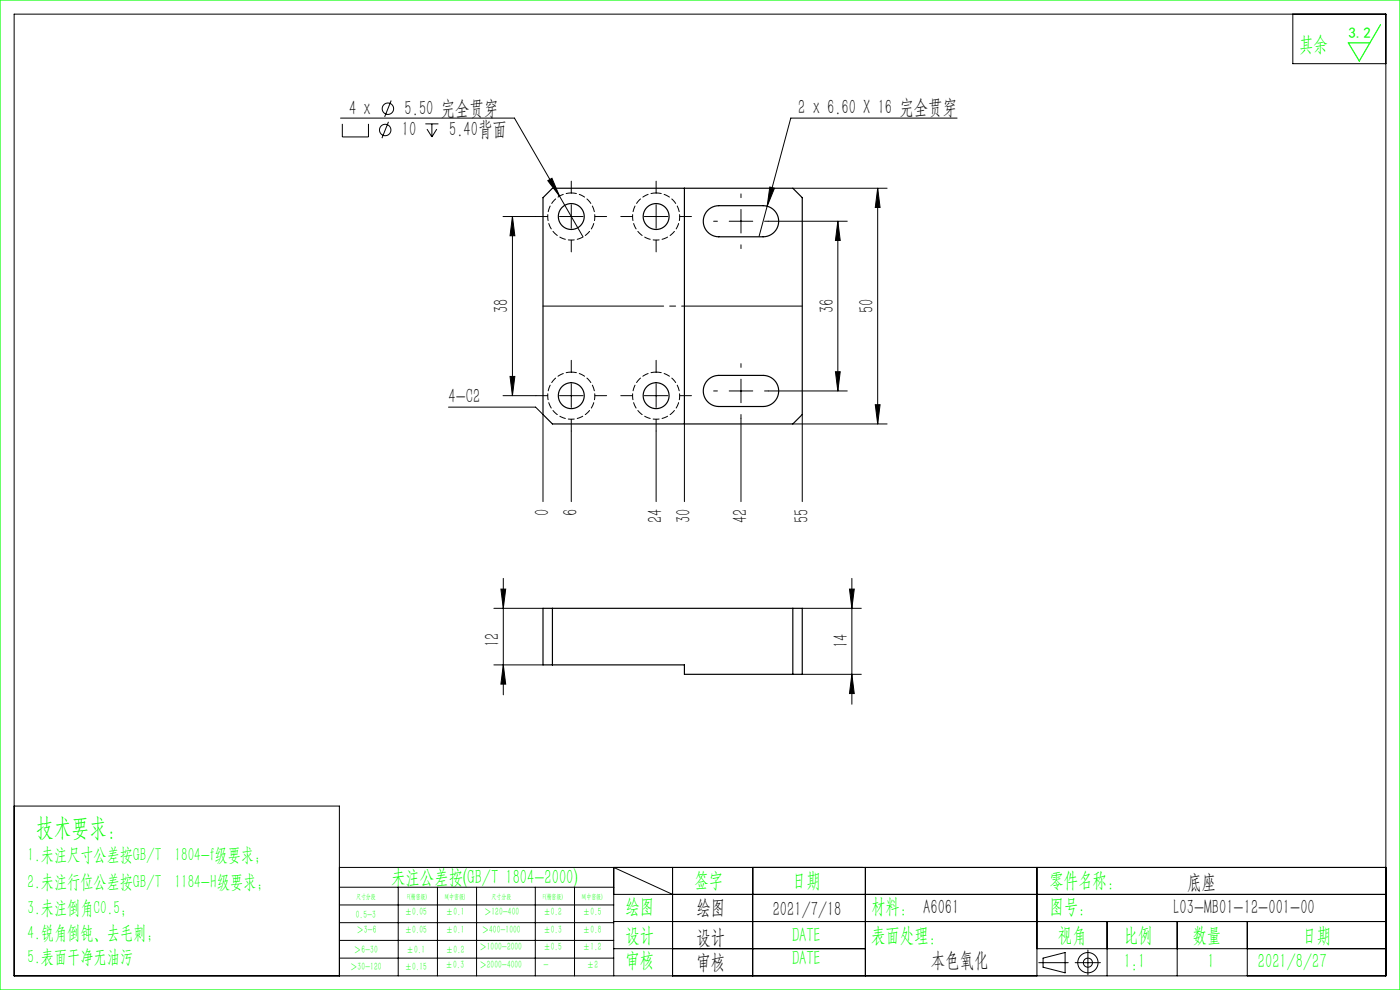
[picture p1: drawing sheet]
<svg xmlns="http://www.w3.org/2000/svg" width="297mm" height="210mm" viewBox="0 0 297 210" stroke-linecap="round" stroke-linejoin="round" font-family="sans-serif">
<g fill="none" stroke="#000" stroke-width=".21">
<path d="M3 3h291v204h-291zM274.3 3v10.5h19.7M72.2 25.1h36.9l14.6 25.2M72.6 26.3v2.7h5.6v-2.7M82.4 25.8l-1.4 3.5M83 21.3l-1.4 3.5M90.2 26.3h2.8M90.6 27.4l1 1.6M91.6 26.3v2.7M92.7 27.4l-1.1 1.6M116.2 38.3l.9-.5 1.6 3.8zM163.3 39.7l1 .2-1.6 3.8z"/>
<path d="M168.2 39.9h20M186.2 39.9v50M186.2 39.9l.5 4.1h-1zM203 25.1h-35.2l-5.1 18.6M106.7 45.9h7M108.7 45.9v38M108.7 45.9l.5 4.1h-1zM118.7 45.9h5M121.2 43.4v5M136.7 45.9h5M139.2 43.4v5M154.7 46.9h5"/>
<path d="M157.2 44.4v5M162.7 43.7l-1.7 6.4M163 46.9h16.7M177.7 46.9v36M177.7 46.9l.5 4.1h-1zM108.2 79.9h1l-.5 4zM177.2 78.9h1l-.5 4zM95.1 86.4h18.5l1.6 1.5v18.5M106.7 83.9h7M118.7 83.9h5M121.2 81.4v5M121.2 91.4v15"/>
<path d="M136.7 83.9h5M139.2 91.4v15M139.2 81.4v5M145.2 89.9v16.5M154.7 82.9h5M157.2 80.4v5M157.2 88.7v17.7M163 82.9h16.7M168.2 89.9h20M170.2 87.9v18.5M185.7 85.9h1l-.5 4zM104.8 129h10.4"/>
<path d="M106.3 125h1l-.5 4zM106.8 122.7v24.7M170.2 129h12.5M180.2 125h1l-.5 4zM180.7 122.7v26.7M104.8 141h10.4M106.8 141l.5 4.1h-1zM170.2 143h12.5M180.7 143l.5 4.1h-1zM3 171h69v36M72 184h222M72 188.2h58.2"/>
<path d="M72 192h58.2M72 195.7h58.2M72 199.5h58.2M84.5 188.2v18.8M92.8 188.2v18.8M101.1 188.2v18.8M113.6 188.2v18.8M121.9 188.2v18.8M130.2 189.7h163.8M130.2 195.5h163.8M142.7 189.7l-12.5-5.7v23M142.7 184v23"/>
<path d="M159.7 184v23M183.6 184v23M220 184v23M234.9 195.5v11.5M249.7 195.5v11.5M264.6 195.5v11.5M72 203.2h58.2M130.2 201.2h53.4M220 201.2h74M220.4 204.2h6.2M221.3 203.2l4.7-1.1v4.3l-4.7-1.2zM228.1 204.2h5.3"/>
<path d="M230.8 201.5v5.3"/>
<circle cx="81.7" cy="27.6" r="1.21"/>
<circle cx="82.3" cy="23.1" r="1.21"/>
<circle cx="230.8" cy="204.2" r="2.15"/>
<circle cx="230.8" cy="204.2" r=".96"/>
</g>
<g fill="none" stroke="#000" stroke-width=".21" stroke-dasharray="30.5 1.3 1.3 1.3">
<path d="M116.2 45.9h-2.5M121.2 40.9v-2.5M121.2 50.9v2.5M126.2 45.9h2.5M134.2 45.9h-2.5M139.2 40.9v-2.5M139.2 50.9v2.5M144.2 45.9h2.5M152.2 46.9h-.8M157.2 51.9v.8M157.2 41.9v-.8M162.2 46.9h.8"/>
<path d="M121.2 78.9v-2.5M139.2 78.9v-2.5M157.2 77.9v-.8M116.2 83.9h-2.5M121.2 88.9v2.5M126.2 83.9h2.5M134.2 83.9h-2.5M139.2 88.9v2.5M144.2 83.9h2.5M152.2 82.9h-.8M157.2 87.9v.8M162.2 82.9h.8"/>
</g>
<path d="M170.2 64.9h-55" fill="none" stroke="#000" stroke-width=".21" stroke-dasharray="30.5 1.3 1.3 1.3" stroke-dashoffset="4.9"/>
<path d="M0 0h297v210h-297zM292.9 5.2l-4.5 7.7-2.4-3.8h4.6" fill="none" stroke="#0f0" stroke-width=".25"/>
<g fill="#000">
<path d="M163.3 39.7l-.6 4 1.6-3.8zM116.2 38.3l2.5 3.3-1.6-3.8z"/>
<path d="M177.7 46.9l.5 4.1h-1zM177.2 78.9h1l-.5 4zM186.2 39.9l.5 4.1h-1zM185.7 85.9h1l-.5 4zM108.7 45.9l.5 4.1h-1zM108.2 79.9h1l-.5 4zM180.2 125h1l-.5 4zM180.7 143l.5 4.1h-1z"/>
<path d="M106.8 141l.5 4.1h-1zM106.3 125h1l-.5 4z"/>
</g>
<g fill="none" stroke="#000" stroke-width=".25">
<path d="M145.2 39.9v50M115.2 41.9l2-2h51l2 2v46l-2 2h-51l-2-2zM150.1 44.7l1.1-.8 .8-.2 9.9-.1a3.3 3.3 0 0 1 3.3 3.3 3.3 3.3 0 0 1-3.3 3.3h-9.4a3.3 3.3 0 0 1-3-2 3.3 3.3 0 0 1 .6-3.5zM150.1 80.7l.7-.6 1.2-.4 9.9-.1a3.3 3.3 0 0 1 3.3 3.3 3.3 3.3 0 0 1-3.3 3.3h-9.4a3.3 3.3 0 0 1-3-2 3.3 3.3 0 0 1 .6-3.5zM115.2 129h55v14h-25v-2h-30zM117.2 129v12M168.2 129v14"/>
<circle cx="121.2" cy="45.9" r="2.75"/>
<circle cx="139.2" cy="45.9" r="2.75"/>
<circle cx="121.2" cy="83.9" r="2.75"/>
<circle cx="139.2" cy="83.9" r="2.75"/>
</g>
<path d="M121.2 40.9a5 5 0 0 1 4.4 7.4 5 5 0 0 1-8.5 .4 5 5 0 0 1 3.5-7.7l.6-.1M139.2 40.9a5 5 0 0 1 4.4 7.4 5 5 0 0 1-8.5 .4 5 5 0 0 1 3.5-7.7l.6-.1M121.2 78.9a5 5 0 0 1 4.4 7.4 5 5 0 0 1-8.5 .4 5 5 0 0 1 3.5-7.7l.6-.1M139.2 78.9a5 5 0 0 1 4.4 7.4 5 5 0 0 1-8.5 .4 5 5 0 0 1 3.5-7.7l.6-.1" fill="none" stroke="#000" stroke-width=".21" stroke-dasharray="1.3 .6" stroke-dashoffset=".2"/>
<text font-size="5.4" fill="#0f0" x="7.7" y="177.2">技术要求：</text>
<g font-size="4.4" fill="#0f0">
<text x="275.6" y="10.8">其余</text>
<text x="83" y="187.5">未注公差按(GB/T 1804-2000)</text>
<text x="147.3" y="188">签字</text>
<text x="168" y="188">日期</text>
<text x="222.6" y="188">零件名称：</text>
<text x="132.7" y="193.6">绘图</text>
<text x="184.8" y="193.6">材料： A6061</text>
<text x="222.6" y="193.6">图号：</text>
<text x="132.7" y="199.8">设计</text>
<text x="168" y="199.8">DATE</text>
<text x="184.8" y="199.8">表面处理：</text>
<text x="224.4" y="199.8">视角</text>
<text x="238.4" y="199.8">比例</text>
<text x="253" y="199.8">数量</text>
<text x="276.3" y="199.8">日期</text>
<text x="132.7" y="205.1">审核</text>
<text x="168" y="204.6">DATE</text>
<text x="238.4" y="205.3">1:1</text>
<text x="256.2" y="205.3">1</text>
<text x="266.9" y="205.3">2021/8/27</text>
</g>
<g font-size="4.4">
<text x="74" y="24.4">4 x</text>
<text x="85.3" y="28.9">10</text>
<text x="85.8" y="24.4">5.50 完全贯穿</text>
<text x="95.3" y="28.9">5.40背面</text>
<text x="169.3" y="24.2">2 x 6.60 X 16 完全贯穿</text>
<text x="107.8" y="66.4" transform="rotate(-90 107.8 66.4)">38</text>
<text x="176.9" y="66.4" transform="rotate(-90 176.9 66.4)">36</text>
<text x="185.3" y="66.4" transform="rotate(-90 185.3 66.4)">50</text>
<text x="95.1" y="85.5">4-C2</text>
<text x="116.5" y="109.5" transform="rotate(-90 116.5 109.5)">0</text>
<text x="122.5" y="109.5" transform="rotate(-90 122.5 109.5)">6</text>
<text x="140.5" y="111" transform="rotate(-90 140.5 111)">24</text>
<text x="146.5" y="111" transform="rotate(-90 146.5 111)">30</text>
<text x="158.5" y="111" transform="rotate(-90 158.5 111)">42</text>
<text x="171.5" y="111" transform="rotate(-90 171.5 111)">55</text>
<text x="105.9" y="137.2" transform="rotate(-90 105.9 137.2)">12</text>
<text x="179.8" y="137.4" transform="rotate(-90 179.8 137.4)">14</text>
<text x="251.8" y="188.6">底座</text>
<text x="147.8" y="194">绘图</text>
<text x="163.9" y="194.3">2021/7/18</text>
<text x="249" y="194">L03-MB01-12-001-00</text>
<text x="147.8" y="200.2">设计</text>
<text x="147.8" y="205.5">审核</text>
<text x="197.5" y="205">本色氧化</text>
</g>
<g font-size="4" fill="#0f0">
<text x="5.9" y="182.6">1.未注尺寸公差按GB/T 1804-f级要求；</text>
<text x="5.9" y="188.4">2.未注行位公差按GB/T 1184-H级要求；</text>
<text x="5.9" y="193.9">3.未注倒角C0.5；</text>
<text x="5.9" y="199.2">4.锐角倒钝、去毛刺；</text>
<text x="5.9" y="204.2">5.表面干净无油污</text>
</g>
<text font-size="3.2" fill="#0f0" x="286.1" y="8">3.2</text>
<g font-size="2.3" fill="#0f0">
<text x="75.5" y="194.7">0.5-3</text>
<text x="75.6" y="198">＞3-6</text>
<text x="85.9" y="194.2">±0.05</text>
<text x="85.9" y="198">±0.05</text>
<text x="94.6" y="194.2">±0.1</text>
<text x="94.6" y="198">±0.1</text>
<text x="102.2" y="198">＞400-1000</text>
<text x="102.7" y="194.2">＞120-400</text>
<text x="115.3" y="194.2">±0.2</text>
<text x="115.3" y="198">±0.3</text>
<text x="123.7" y="194.2">±0.5</text>
<text x="123.7" y="198">±0.8</text>
<text x="75.1" y="202.2">＞6-30</text>
<text x="86.3" y="202.2">±0.1</text>
<text x="94.6" y="202.2">±0.2</text>
<text x="101.7" y="201.6">＞1000-2000</text>
<text x="115.3" y="201.6">±0.5</text>
<text x="123.7" y="201.6">±1.2</text>
<text x="74.3" y="205.8">＞30-120</text>
<text x="85.9" y="205.8">±0.15</text>
<text x="94.5" y="205.4">±0.3</text>
<text x="101.7" y="205.4">＞2000-4000</text>
<text x="115.3" y="205.4">-</text>
<text x="124.5" y="205.4">±2</text>
</g>
<g font-size="1.5" fill="#0f0">
<text x="75.5" y="190.6">尺寸分段</text>
<text x="86.4" y="190.6">F(精密级)</text>
<text x="94.4" y="190.6">M(中密级)</text>
<text x="104.3" y="190.6">尺寸分段</text>
<text x="115.2" y="190.6">F(精密级)</text>
<text x="123.5" y="190.6">M(中密级)</text>
</g>
</svg>
